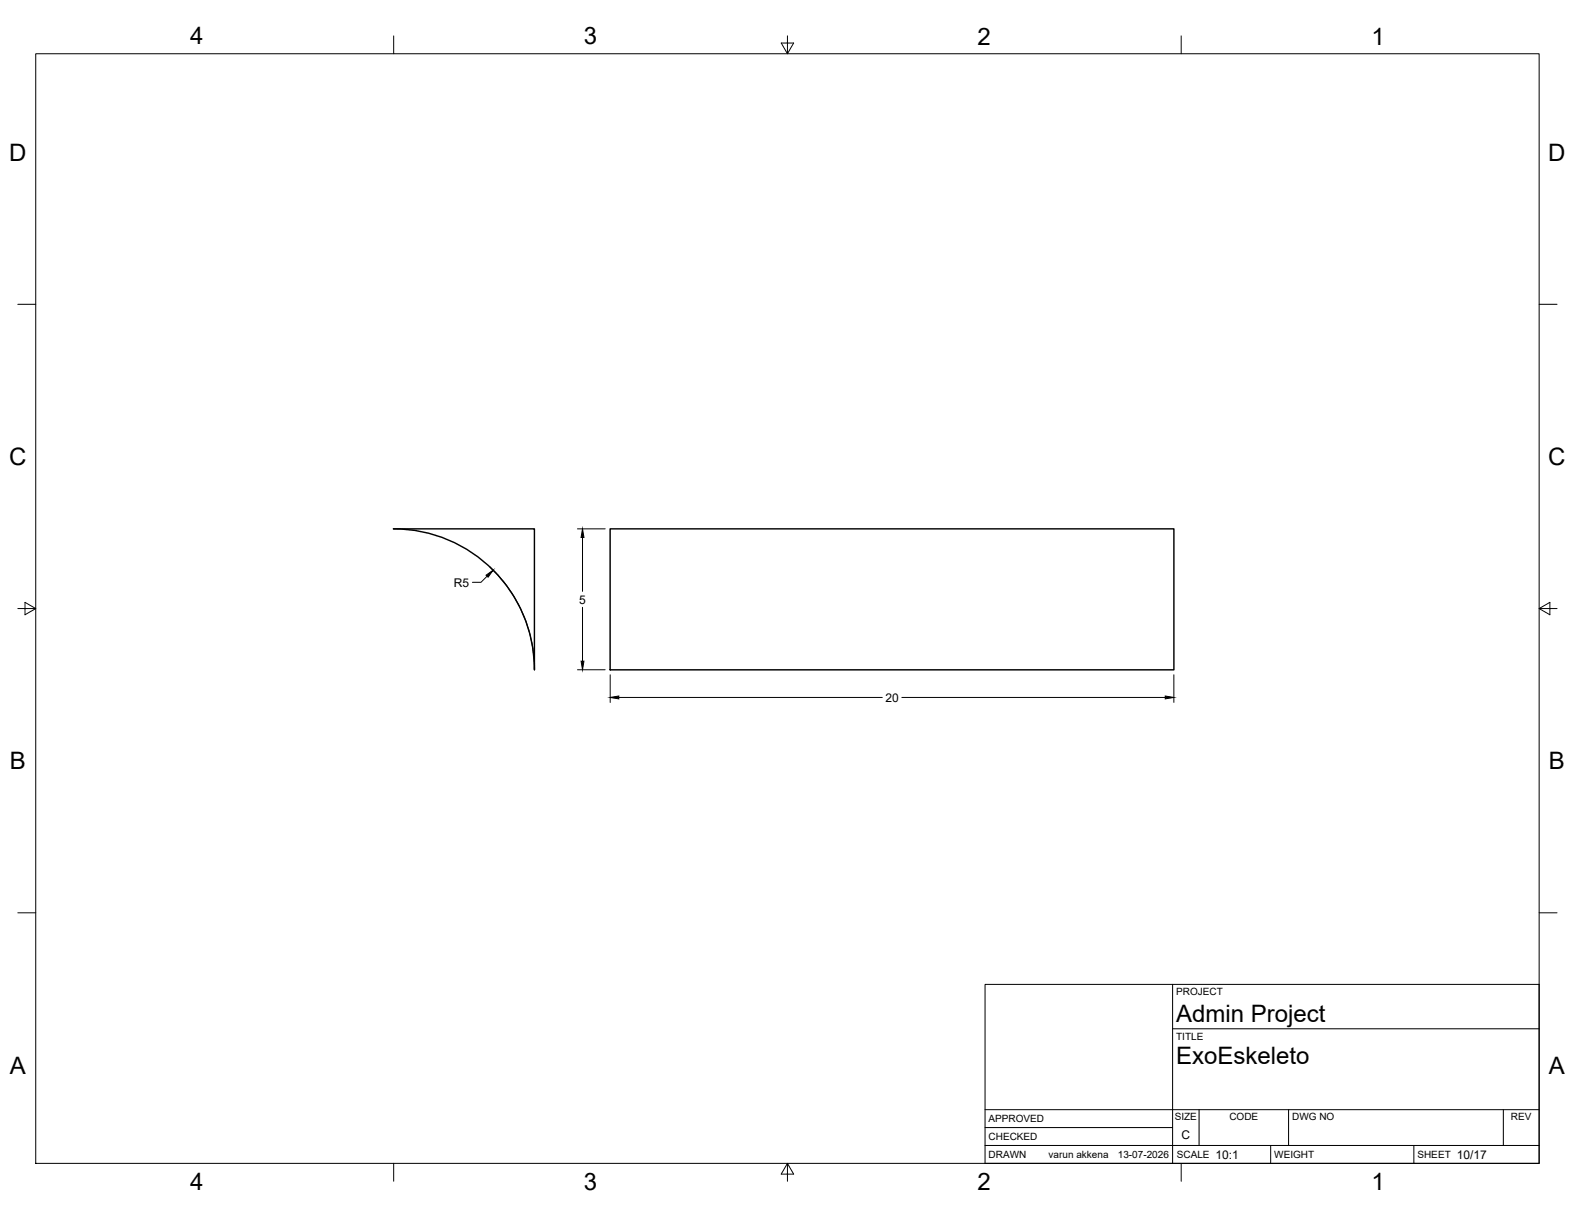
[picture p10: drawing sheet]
<svg xmlns="http://www.w3.org/2000/svg" width="559mm" height="432mm" viewBox="0 0 559 432" stroke-linecap="round" stroke-linejoin="round" font-family="sans-serif">
<!-- layer: Visible -->
<path d="M139.6 187.6h50v50.1a50 50 0 0 0-50-50.1zM216.5 187.6h200v50.1h-200z" fill="none" stroke="#000" stroke-width=".51"/>
<!-- layer: Border -->
<g fill="none" stroke="#000" stroke-width=".35">
<path d="M12.7 19.1h533.4v393.7h-533.4zM139.7 12.7v6.4M277.2 15.3h4.4l-2.2 3.8zM279.4 12.7v6.4M419.1 12.7v6.4M6.3 108h6.4M546.1 108h6.3M6.3 215.9h6.4M8.9 213.7l3.8 2.2-3.8 2.2zM546.1 215.9l3.8 2.2v-4.4l-3.8 2.2h6.3M6.3 323.9h6.4M546.1 323.9h6.3"/>
<path d="M139.7 412.8v6.3M279.4 412.8l2.2 3.8h-4.4zM279.4 412.8v6.3M419.1 412.8v6.3"/>
</g>
<!-- layer: Titleblock -->
<path d="M349.5 349.3h196.6v63.5h-196.6zM416 349.3v63.5M416 365h130.1M349.5 393.7h196.6M425.4 393.7v12.7M457.2 393.7v12.7M533.4 393.7v12.7M349.5 406.4h196.6M349.5 400.1h66.5M450.8 406.4v6.4M501.6 406.4v6.4" fill="none" stroke="#000" stroke-width=".36"/>
<!-- layer: FD_Dimensions -->
<path d="M204.9 187.6h9.8M206.7 190.7v19.1M172.8 204.4l-2.2 2.2h-3M173.7 201a50 50 0 0 1 15.9 34.8M206.7 215.5v19.1M204.9 237.6h9.8M216.5 239.4v9.8M416.5 239.4v9.8M219.5 247.5h93.5M320 247.5h93.4" fill="none" stroke="#000" stroke-width=".35"/>
<path d="M206.7 187.6l.5 3.1h-1zM172.4 204.1l2.6-1.8-1.8 2.5zM206.2 234.6h1l-.5 3zM216.5 247.5l3-.5v1zM413.4 247l3.1 .5-3.1 .5z" fill="#000" stroke="#000" stroke-width=".35"/>
<g font-size="8.5">
<text x="67.5" y="15.8">4</text>
<text x="207.2" y="15.7">3</text>
<text x="346.9" y="15.8">2</text>
<text x="486.6" y="15.8">1</text>
<text x="3.3" y="57">D</text>
<text x="549.3" y="57">D</text>
<text x="3.3" y="165">C</text>
<text x="549.3" y="165">C</text>
<text x="3.5" y="272.9">B</text>
<text x="549.6" y="272.9">B</text>
<text x="417.3" y="362.5">Admin Project</text>
<text x="417.3" y="377.5">ExoEskeleto</text>
<text x="3.5" y="380.9">A</text>
<text x="549.6" y="380.9">A</text>
<text x="67.5" y="422.2">4</text>
<text x="207.2" y="422.1">3</text>
<text x="346.9" y="422.2">2</text>
<text x="486.6" y="422.2">1</text>
</g>
<g font-size="4.3">
<text x="161.1" y="208.1">R5</text>
<text x="205.5" y="214.1">5</text>
<text x="314.2" y="249">20</text>
<text x="419.2" y="404.2">C</text>
<text x="431.3" y="411.1">10:1</text>
<text x="516.9" y="411.1">10/17</text>
</g>
<g font-size="3.5">
<text x="417.3" y="353.1">PROJECT</text>
<text x="417.3" y="368.8">TITLE</text>
<text x="350.8" y="398.2">APPROVED</text>
<text x="416.8" y="397.5">SIZE</text>
<text x="436.2" y="397.5">CODE</text>
<text x="458.4" y="397.5">DWG NO</text>
<text x="536.1" y="397.5">REV</text>
<text x="350.8" y="404.5">CHECKED</text>
<text x="350.8" y="410.9">DRAWN</text>
<text x="372" y="410.9">varun akkena</text>
<text x="396.6" y="410.9">13-07-2026</text>
<text x="417.5" y="410.9">SCALE</text>
<text x="452.1" y="410.9">WEIGHT</text>
<text x="502.9" y="410.9">SHEET</text>
</g>
</svg>
